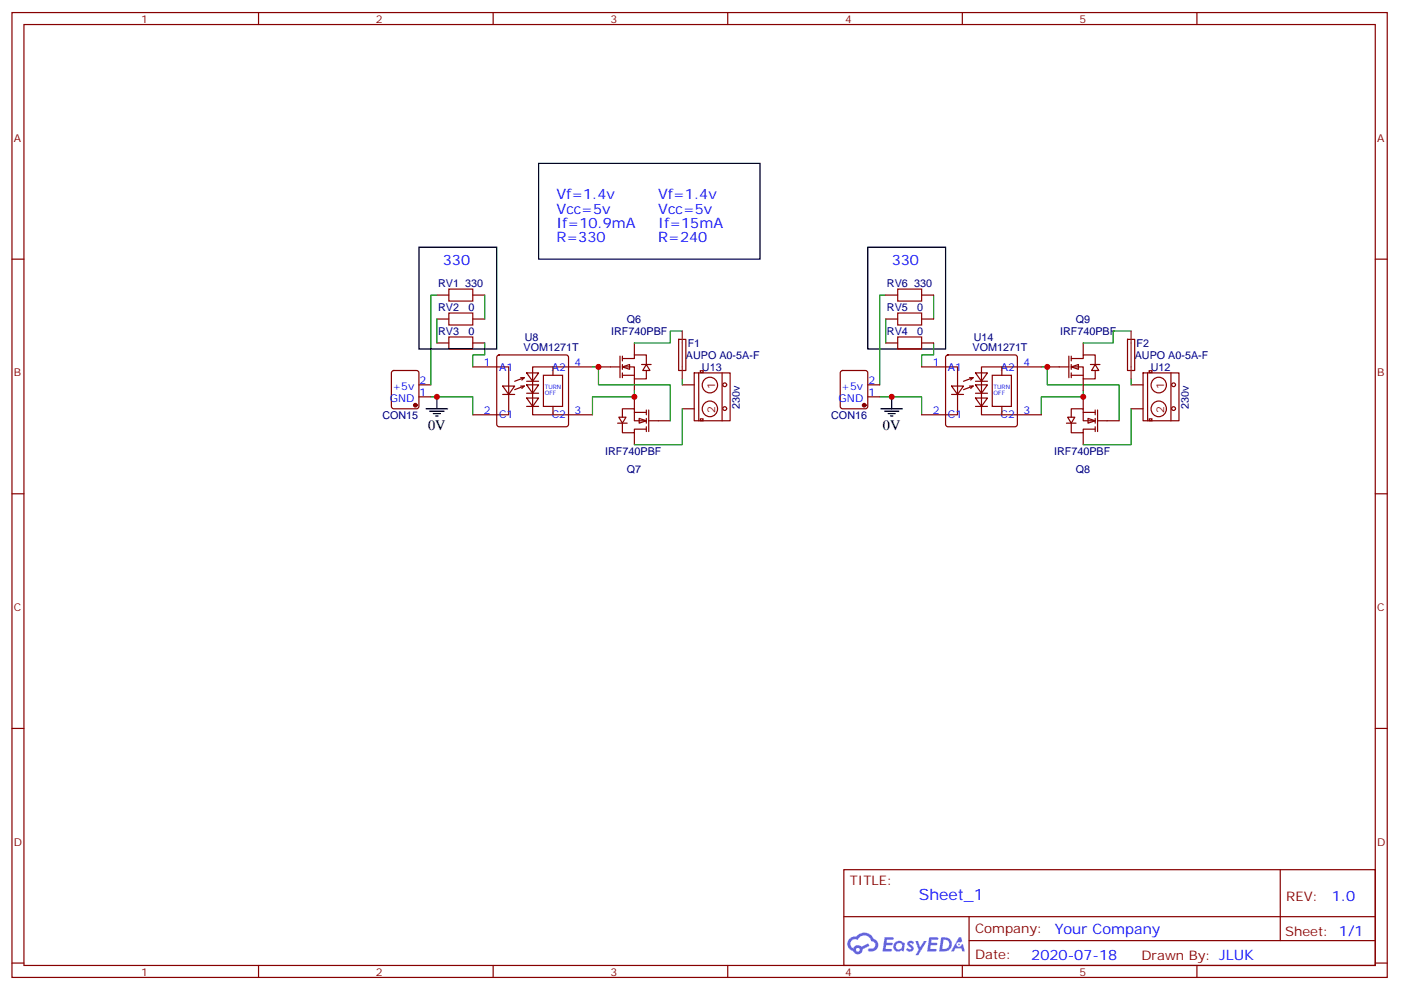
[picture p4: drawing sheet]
<svg xmlns="http://www.w3.org/2000/svg" width="413mm" height="292mm" viewBox="0 0 413 292" stroke-linecap="round" stroke-linejoin="round" font-family="sans-serif">
<g fill="none" stroke="#870000" stroke-width=".35">
<path d="M3.5 3.7h405.4v284.3h-405.4zM7.1 7.2h398.2v277.3h-398.2zM76.2 3.7v3.5M145.3 3.7v3.5M214.5 3.7v3.5M283.6 3.7v3.5M352.8 3.7v3.5M3.5 76.4h3.6M405.3 76.4h3.6M3.5 145.5h3.6M405.3 145.5h3.6M3.5 214.7h3.6"/>
<path d="M405.3 214.7h3.6M248.7 256.3h156.6v28.2h-156.6zM377.3 256.3v20.9M248.7 270.1h156.5M285.6 277.2h119.6M285.6 270.1v14.2M3.5 283.8h3.6M76.2 284.5v3.5M145.3 284.5v3.5M214.5 284.5v3.5M283.6 284.5v3.5M352.8 284.5v3.5"/>
<path d="M405.3 283.8h3.6"/>
</g>
<g fill="#5487ff">
<path d="M267.7 277.5a1.22 1.22 0 0 1 1.7 .2l-.4 .6a.47 .47 0 0 0-.3-.4 .47 .47 0 0 0-.5 .2l.1 .2a1.14 1.14 0 0 1 .8 1.8 1.14 1.14 0 0 1-1.9 0l-.2-.2 .5-.6 .7 .5a.29 .29 0 0 0 .3-.3 .29 .29 0 0 0-.2-.3 1.04 1.04 0 0 1-.6-1.7z"/>
<path d="M260.7 276.2h2.4l.3 .2-.2 .5-1.8 .1-.1 .8h1.5l.3 .4-.3 .4h-1.6l-.2 1.1h1.7l.2 .3-.2 .3-2.6 .1z"/>
<path d="M273.8 276.2h2.4l.3 .2-.1 .5-1.8 .1-.2 .8h1.6l.3 .4-.4 .4-1.6-.1-.1 1.1 1.7 .1 .2 .3-.2 .3-2.6 .1z"/>
<path d="M282.6 276.2h.7l.3 1.3-.6 .3a.69 .69 0 0 0-1 .3 .69 .69 0 0 0 .4 .9 .69 .69 0 0 0 .9-.6l.5-.2 .6 2.2h-.8l-.2-.9h-1.8l-.5 .9h-.8z"/>
<path d="M269.8 277.3h.8l.6 1.8 1.1-1.8h.9l-2.6 4.2h-.8l.9-1.5z"/>
<path d="M277.4 276.2l-.6 4.2h1.3a2.11 2.11 0 0 0 2.5-2.1 2.11 2.11 0 0 0-2.5-2.1zM278.1 277a1.39 1.39 0 0 1 1.7 1.4 1.39 1.39 0 0 1-1.8 1.2h-.3z"/>
<path d="M263.7 277.8a1.54 1.54 0 0 0-.1 2.2 1.54 1.54 0 0 0 2.2 .1l.6 .3 .3-2.3-.2-.3h-.4a1.49 1.49 0 0 0-2.4 0zM264 278.8a.94 .94 0 0 1 1.8 0 .94 .94 0 0 1-1.8 0z"/>
<path d="M250.4 276.6a2.18 2.18 0 0 0 1.1 3.7 1.44 1.44 0 0 0 1.6 .9 1.44 1.44 0 0 0 1.2-1.4l2-1.1-.5-.7-1.9 1a1.47 1.47 0 0 0-2.4 .4 1.39 1.39 0 0 1-.7-1.9 1.39 1.39 0 0 1 2-.5 2.12 2.12 0 0 1 2.2-1.3 2.12 2.12 0 0 1 1.9 1.7 1.14 1.14 0 0 1 1.1 1.4 1.14 1.14 0 0 1-1.7 .7 .43 .43 0 0 0-.5 .4 .43 .43 0 0 0 .4 .5 1.98 1.98 0 0 0 2.5-1.2 1.98 1.98 0 0 0-1.2-2.6 3.1 3.1 0 0 0-5.3-.6l-.9 .1zM252.3 279.9a.55 .55 0 0 1 1.1 0 .55 .55 0 0 1-1.1 0z"/>
<circle cx="282.6" cy="278.3" r=".26"/>
</g>
<g fill="none" stroke="#870000" stroke-width=".35">
<path d="M139.3 108.1h10.6v14.1h-10.6M146.6 104.8l.5-.2h19.8l.5 .2 .2 .5v19.8l-.3 .5-.4 .2h-19.8l-.5-.3-.2-.4v-19.8zM148.2 113.8h3.5l-1.8 2.4zM148.2 116.2h3.5M153.5 111.3h1M153.5 113.8h1M154.5 111.3l-2.8 1.1M154.5 111.3l-.7 .7M154.5 113.8l-2.8 1M154.5 113.8l-.7 .7M155.2 109.9h3.5l-1.7 2.5zM155.2 113.4h3.5l-1.7 2.5z"/>
<path d="M155.2 117.3h3.5l-1.7 2.5zM155.2 112.4h3.5M155.2 115.9h3.5M155.2 119.8h3.5M160.2 110.6h5.6v9.2h-5.6zM163 108.1v2.5M163 119.8v2.4M174.6 108.1h-17.6v14.1h17.6"/>
</g>
<g fill="#fff" stroke="#870000" stroke-width=".35">
<path d="M183.4 108.1l2.2-.7v1.4z"/>
<path d="M190.5 107.4l1.1 1.8h-2.2z"/>
</g>
<path d="M176.4 108.1h6.3M182.7 105v6.3M183.4 105.7h3.6v-1.1h3.5v2.8M183.4 108.1h3.6v3.6h3.5v-2.5M183.4 110.6h3.6M183.4 105v1.4M183.4 107.4v1.4M183.4 109.9v1.4M187 101.1v3.5M187 111.7v3.5M189.1 107.4h2.8" fill="none" stroke="#870000" stroke-width=".35"/>
<g fill="#fff" stroke="#870000" stroke-width=".35">
<path d="M188.4 123.3l2.1 .7-2.1 .7z"/>
<path d="M182.4 122.9h2.1l-1.1 1.8z"/>
</g>
<g fill="none" stroke="#870000" stroke-width=".35">
<path d="M128.8 87h3.5M128.8 94h3.5M139.3 87h3.6M139.3 94h3.6M261.1 87h3.5M261.1 94h3.5M271.6 87h3.6M271.6 94h3.6M115.6 109.4l.5-.2h6.7l.5 .2 .2 .5v9.9l-.3 .5-.4 .2h-6.7l-.5-.3-.2-.4v-9.9zM123.5 116.9h3.5M123.5 113.4h3.5M128.8 101.1h3.5"/>
<path d="M139.3 101.1h3.6M187 116.9v3.6M204.6 109.9h10.6v14.1h-10.6zM205.9 109.9l.1 14.1M206.4 109.2h.8v.6h-.8zM212.8 109.9v14.1M247.9 109.4l.5-.2h6.7l.5 .2 .2 .5v9.9l-.3 .5-.4 .2h-6.7l-.5-.3-.3-.4v-9.9zM255.8 116.9h3.5M255.8 113.4h3.5M261.1 101.1h3.5M271.6 101.1h3.6M336.9 109.9h10.6v14.1h-10.6z"/>
<path d="M338.2 109.9v14.1M338.7 109.2h.8v.6h-.8zM345.1 109.9v14.1M182 124.7h2.9M183.4 124.7v2.8h3.6v-1h3.5M183.4 122.9v-2.4h3.6v3.5h3.5M187 121.5h3.5M187 127.5v3.6M190.5 120.8v1.4M190.5 123.3v1.4M190.5 125.8v1.4M191.2 120.8v6.4"/>
<path d="M191.2 124h6.4M206.4 123.4h.8v.6h-.8zM338.7 123.4h.8v.6h-.8z"/>
<circle cx="209.2" cy="113.5" r="2.28"/>
<circle cx="213.6" cy="113.4" r=".56"/>
<circle cx="341.5" cy="113.5" r="2.28"/>
<circle cx="345.9" cy="113.4" r=".56"/>
<circle cx="209.2" cy="120.5" r="2.28"/>
<circle cx="213.6" cy="120.4" r=".56"/>
<circle cx="341.5" cy="120.5" r="2.28"/>
<circle cx="345.9" cy="120.4" r=".56"/>
</g>
<g fill="none" stroke="#008700" stroke-width=".35">
<path d="M128.8 87h-1.8v26.4M128.8 94v7.1M142.9 87v7M261.1 87h-1.8v26.4M261.1 94v7.1M275.2 87v7M127 116.9h12.3v5.3M142.9 101.1v3.5h-3.6v3.5M174.6 108.1h1.8v5.3h21.2v10.6M187 115.2v1.7h-12.4v5.3M259.3 116.9h12.3v5.3M275.2 101.1v3.5h-3.6v3.5"/>
<path d="M306.9 108.1h1.8v5.3h21.1v10.6M319.3 115.2v1.7h-12.4v5.3"/>
</g>
<path d="M201.1 113.4h3.5M333.4 113.4h3.5M201.1 120.5h3.5M333.4 120.5h3.5" fill="none" stroke="#800000" stroke-width=".35"/>
<g fill="#870000" stroke="#870000" stroke-width=".35">
<circle cx="122.4" cy="119.4" r=".53"/>
<circle cx="254.7" cy="119.4" r=".53"/>
</g>
<path d="M132.3 85.2h7v3.5h-7zM132.3 92.3h7v3.5h-7zM132.3 99.3h7v3.5h-7zM264.6 99.3h7v3.5h-7zM264.6 92.3h7v3.5h-7zM264.6 85.2h7v3.5h-7z" fill="none" stroke="#a10000" stroke-width=".35"/>
<path d="M123.5 72.8h22.9v30h-22.9zM255.8 72.8h22.9v30h-22.9z" fill="none" stroke="#000" stroke-width=".35"/>
<g fill="#fff" stroke="#870000" stroke-width=".35">
<path d="M320.7 123.3l2.1 .7-2.1 .7z"/>
<path d="M314.7 122.9h2.1l-1.1 1.8z"/>
</g>
<path d="M319.3 116.9v3.6M314.3 124.7h2.8M315.7 124.7v2.8h3.6v-1h3.5M315.7 122.9v-2.4h3.6v3.5h3.5M319.3 121.5h3.5M319.3 127.5v3.6M322.8 120.8v1.4M322.8 123.3v1.4M322.8 125.8v1.4M323.5 120.8v6.4M323.5 124h6.3" fill="none" stroke="#870000" stroke-width=".35"/>
<g fill="#fff" stroke="#870000" stroke-width=".35">
<path d="M315.7 108.1l2.2-.7v1.4z"/>
<path d="M322.8 107.4l1 1.8h-2.1z"/>
</g>
<g fill="none" stroke="#870000" stroke-width=".35">
<path d="M200 100h2.1v9.2l-2.1-.1zM271.6 108.1h10.6v14.1h-10.6M278.9 104.8l.5-.2h19.8l.5 .2 .2 .5v19.8l-.3 .5-.4 .2h-19.8l-.5-.3-.2-.4v-19.8zM280.5 113.8h3.5l-1.8 2.4zM280.5 116.2h3.5M285.8 111.3h1M285.8 113.8h1M286.8 111.3l-2.8 1.1M286.8 111.3l-.7 .7M286.8 113.8l-2.8 1M286.8 113.8l-.7 .7M287.5 109.9h3.5l-1.7 2.5z"/>
<path d="M287.5 113.4h3.5l-1.7 2.5zM287.5 117.3h3.5l-1.7 2.5zM287.5 112.4h3.5M287.5 115.9h3.5M287.5 119.8h3.5M292.5 110.6h5.6v9.2h-5.6zM295.3 108.1v2.5M295.3 119.8v2.4M306.9 108.1h-17.6v14.1h17.6M308.7 108.1h6.3M315 105v6.3M315.7 105.7h3.6v-1.1h3.5v2.8"/>
<path d="M315.7 108.1h3.6v3.6h3.5v-2.5M315.7 110.6h3.6M315.7 105v1.4M315.7 107.4v1.4M315.7 109.9v1.4M319.3 101.1v3.5M319.3 111.7v3.5M321.4 107.4h2.8M332.3 100h2.1v9.2l-2.1-.1z"/>
</g>
<path d="M201.1 97.5h-3.5v3.6h-10.6M333.4 97.5h-5.3v3.6h-8.8M201.1 111.7v1.7M333.4 111.7v1.7M201.1 120.5v10.6h-14.1M333.4 120.5v10.6h-14.1" fill="none" stroke="#008700" stroke-width=".35"/>
<path d="M201.1 97.5v14.2M333.4 97.5v14.2" fill="none" stroke="#8c2424" stroke-width=".35"/>
<path d="M158.7 48.2h65.3v28.2h-65.3zM128.8 116.9v3.6M262.8 116.9v3.6M125.6 120.5h6.3M126.6 121.2h4.3M127.7 121.9h2.1M128.4 122.6h.7M259.6 120.5h6.4M260.7 121.2h4.2M261.8 121.9h2.1M262.5 122.6h.7" fill="none" stroke="#000" stroke-width=".35"/>
<g fill="#c00">
<circle cx="262.8" cy="116.9" r=".88"/>
<circle cx="176.4" cy="108.1" r=".88"/>
<circle cx="187" cy="116.9" r=".88"/>
<circle cx="319.3" cy="116.9" r=".88"/>
<circle cx="308.7" cy="108.1" r=".88"/>
<circle cx="128.8" cy="116.9" r=".88"/>
</g>
<text font-size="4.6" fill="#00f" x="270.8" y="265.3">Sheet_1</text>
<g font-size="4.2" fill="#00f">
<text x="164" y="58.7">Vf=1.4v</text>
<text x="194" y="58.7">Vf=1.4v</text>
<text x="164" y="63">Vcc=5v</text>
<text x="194" y="63">Vcc=5v</text>
<text x="164" y="67.2">If=10.9mA</text>
<text x="164" y="71.4">R=330</text>
<text x="194" y="67.2">If=15mA</text>
<text x="194" y="71.4">R=240</text>
<text x="130.5" y="78.1">330</text>
<text x="262.8" y="78.1">330</text>
<text x="392.5" y="265.6">1.0</text>
<text x="310.9" y="275.1">Your Company</text>
<text x="304" y="282.9">2020-07-18</text>
</g>
<g font-size="4.2">
<text x="126.2" y="126.6">0V</text>
<text x="260.2" y="126.6">0V</text>
</g>
<g font-size="3.9" fill="#800">
<text x="250.5" y="260.9">TITLE:</text>
<text x="379.1" y="265.6">REV:</text>
<text x="287.4" y="275.1">Company:</text>
<text x="378.7" y="275.7">Sheet: 1/1</text>
<text x="287.4" y="282.8">Date:</text>
<text x="336.4" y="282.8">Drawn By: JLUK</text>
</g>
<g font-size="3.2" fill="#800">
<text x="41.6" y="6.7">1</text>
<text x="110.8" y="6.7">2</text>
<text x="179.9" y="6.7">3</text>
<text x="249.1" y="6.7">4</text>
<text x="318.2" y="6.7">5</text>
<text x="4.1" y="41.8">A</text>
<text x="405.9" y="41.8">A</text>
<text x="4.1" y="110.9">B</text>
<text x="405.9" y="110.9">B</text>
<text x="210.8" y="114.5" transform="rotate(-90 210.8 114.5)">1</text>
<text x="343.1" y="114.5" transform="rotate(-90 343.1 114.5)">1</text>
<text x="210.8" y="121.6" transform="rotate(-90 210.8 121.6)">2</text>
<text x="343.1" y="121.6" transform="rotate(-90 343.1 121.6)">2</text>
<text x="4.1" y="180.1">C</text>
<text x="405.9" y="180.1">C</text>
<text x="4.1" y="249.2">D</text>
<text x="405.9" y="249.2">D</text>
<text x="41.6" y="287.5">1</text>
<text x="110.8" y="287.5">2</text>
<text x="179.9" y="287.5">3</text>
<text x="249.1" y="287.5">4</text>
<text x="318.2" y="287.5">5</text>
</g>
<g font-size="3.2" fill="#000080">
<text x="129.1" y="84.6">RV1</text>
<text x="137.1" y="84.6">330</text>
<text x="261.4" y="84.6">RV6</text>
<text x="269.4" y="84.6">330</text>
<text x="129.1" y="91.6">RV2</text>
<text x="138" y="91.6">0</text>
<text x="184.8" y="95.2">Q6</text>
<text x="261.4" y="91.6">RV5</text>
<text x="270.3" y="91.6">0</text>
<text x="317.1" y="95.2">Q9</text>
<text x="129.1" y="98.7">RV3</text>
<text x="138" y="98.7">0</text>
<text x="154.7" y="100.4">U8</text>
<text x="180.1" y="98.7">IRF740PBF</text>
<text x="261.4" y="98.7">RV4</text>
<text x="270.3" y="98.7">0</text>
<text x="287" y="100.4">U14</text>
<text x="312.4" y="98.7">IRF740PBF</text>
<text x="154.3" y="103.5">VOM1271T</text>
<text x="202.2" y="105.7">AUPO A0-5A-F</text>
<text x="202.7" y="102.2">F1</text>
<text x="286.6" y="103.5">VOM1271T</text>
<text x="334.5" y="105.7">AUPO A0-5A-F</text>
<text x="335" y="102.2">F2</text>
<text x="206.9" y="109.3">U13</text>
<text x="339.2" y="109.3">U12</text>
<text x="112.7" y="123.4">CON15</text>
<text x="218.1" y="120.5" transform="rotate(-90 218.1 120.5)">230v</text>
<text x="245" y="123.4">CON16</text>
<text x="350.4" y="120.5" transform="rotate(-90 350.4 120.5)">230v</text>
<text x="178.4" y="134">IRF740PBF</text>
<text x="310.7" y="134">IRF740PBF</text>
<text x="184.8" y="139.3">Q7</text>
<text x="317.1" y="139.3">Q8</text>
</g>
<g font-size="3.2" fill="#00f">
<text x="142.6" y="107.8">1</text>
<text x="169.3" y="107.8">4</text>
<text x="274.9" y="107.8">1</text>
<text x="301.6" y="107.8">4</text>
<text x="123.6" y="113.1">2</text>
<text x="147.1" y="109.2">A1</text>
<text x="162.7" y="109.2">A2</text>
<text x="255.9" y="113.1">2</text>
<text x="279.4" y="109.2">A1</text>
<text x="295" y="109.2">A2</text>
<text x="114.9" y="118.4">GND</text>
<text x="115.7" y="114.8">+5v</text>
<text x="123.6" y="116.6">1</text>
<text x="247.2" y="118.4">GND</text>
<text x="248" y="114.8">+5v</text>
<text x="255.9" y="116.6">1</text>
<text x="142.6" y="121.9">2</text>
<text x="147.1" y="123.3">C1</text>
<text x="162.6" y="123.3">C2</text>
<text x="169.3" y="121.9">3</text>
<text x="274.9" y="121.9">2</text>
<text x="279.4" y="123.3">C1</text>
<text x="294.9" y="123.3">C2</text>
<text x="301.6" y="121.9">3</text>
</g>
<g font-size="1.8" fill="#00f">
<text x="160.6" y="114.6">TURN</text>
<text x="160.6" y="116.4">OFF</text>
<text x="292.8" y="114.6">TURN</text>
<text x="292.8" y="116.4">OFF</text>
</g>
</svg>
